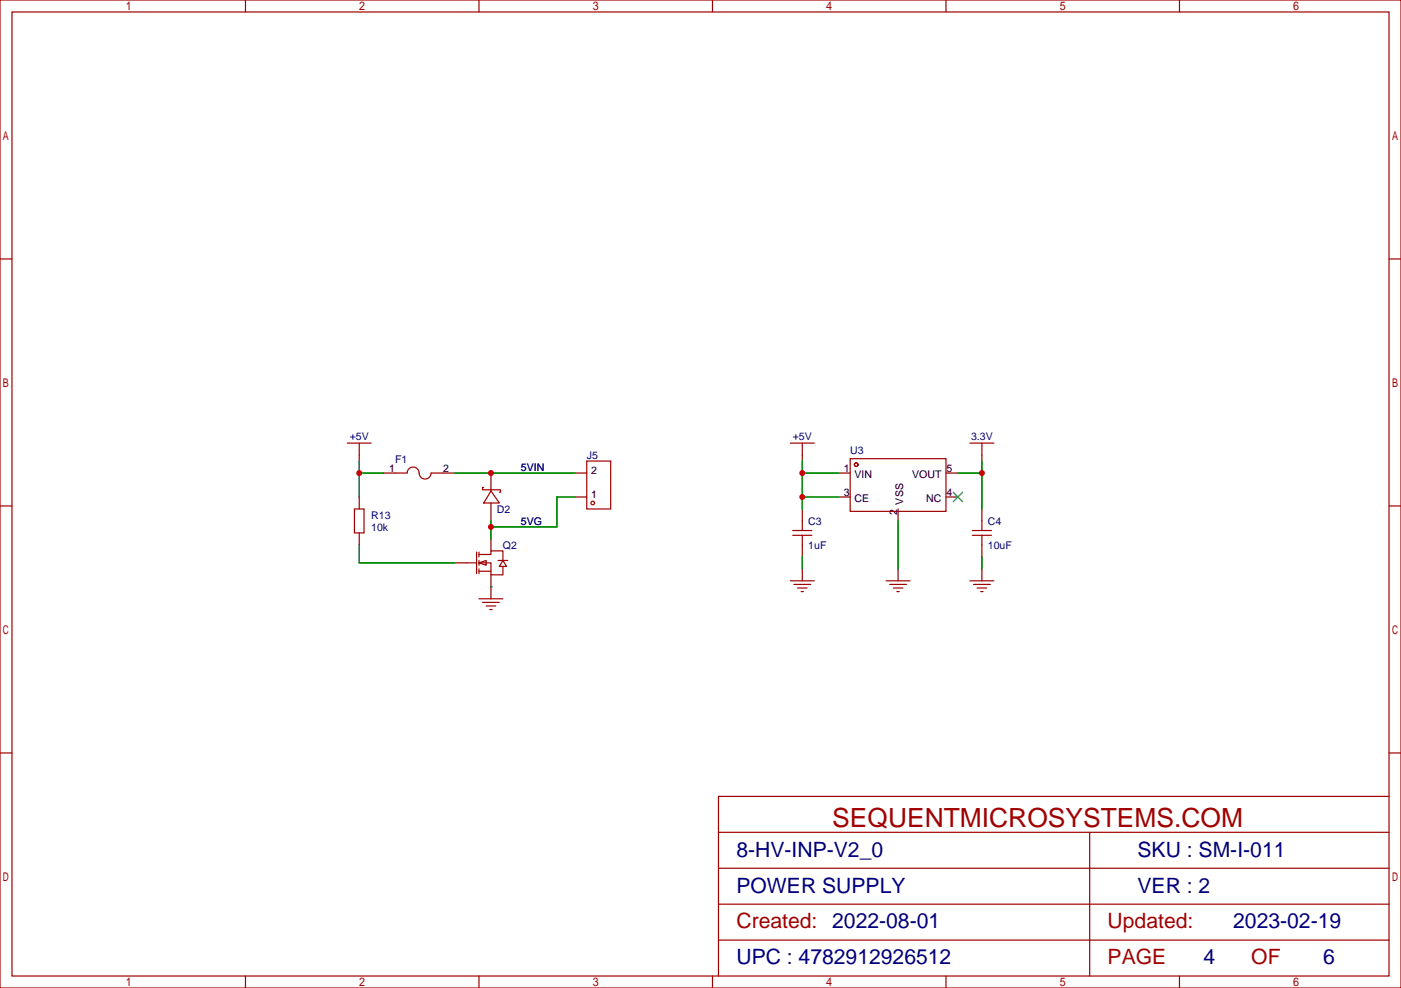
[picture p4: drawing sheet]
<svg xmlns="http://www.w3.org/2000/svg" width="413mm" height="291mm" viewBox="0 0 413 291" stroke-linecap="round" stroke-linejoin="round" font-family="sans-serif">
<g fill="none" stroke="#a10000" stroke-width=".35">
<path d="M142.5 143.6h-.3v.7h5.3v.7h-.4M144.6 144.6l2.5 3.6h-4.6zM137.6 165.8h2.8M140.4 162.6v6.4M141.1 165.8l2.1-.7v1.4zM141.1 163.3h3.5v-1h3.6v2.8M141.1 165.8h3.5v3.5h3.6v-2.4M141.1 168.3h3.5M141.1 162.6v1.4M141.1 165.1v1.4M141.1 167.6v1.4M141.1 176.4h7.1"/>
<path d="M142.2 177.4h4.9M143.2 178.5h2.8M144.3 179.6h.7M146.8 165.1h2.8M148.2 165.1l1 1.8h-2.1z"/>
</g>
<path d="M144.6 139.3v5.3M144.6 148.2v5.3M144.6 158.7v3.6M134.1 165.8h3.5M144.6 169.3v7.1" fill="none" stroke="#870000" stroke-width=".35"/>
<circle cx="144.6" cy="172.9" r=".18" fill="#008700"/>
<g fill="none" stroke="#a10000" stroke-width=".35">
<path d="M0 0h412.7v291h-412.7zM3.5 3.5h405.7v284h-405.7zM72.3 0v3.5M141.1 0v3.5M209.9 0v3.5M278.7 0v3.5M347.5 0v3.5M0 76.3h3.5M409.2 76.3h3.5M102.3 130.5h7.1M105.8 130.5v3.6M116.4 139.3h3.5a1.82 1.82 0 0 1 2.1-1.7 1.82 1.82 0 0 1 1.5 2.2 1.76 1.76 0 0 0 2 1.3 1.76 1.76 0 0 0 1.5-1.8h3.5"/>
<path d="M172.9 135.8h7v14.1h-7zM232.8 130.5h7.1M236.4 130.5v3.6M250.5 135.1h28.2v15.5h-28.2zM285.8 130.5h7M289.3 130.5v3.6M0 149h3.5M104.4 149.9h2.8v7.1h-2.8zM233.5 157.7h5.7M233.5 156.3h5.7M236.4 153.5v2.8M236.4 157.7v2.8"/>
<path d="M286.5 157.7h5.6M286.5 156.3h5.6M289.3 153.5v2.8M289.3 157.7v2.8M409.2 149h3.5M232.8 171.1h7.1M233.9 172.2h4.9M234.9 173.2h2.9M236 174.3h.7M261.1 171.1h7M262.1 172.2h5M263.2 173.2h2.8"/>
<path d="M264.2 174.3h.7M285.8 171.1h7M286.8 172.2h4.9M287.9 173.2h2.8M288.9 174.3h.7M0 221.8h3.5M409.2 234.6h-197.5v52.9M409.2 221.8h3.5M211.7 255.8h197.5M211.7 245.2h197.5M321 245.2v42.3M211.7 266.3h197.5"/>
<path d="M211.7 276.9h197.5M72.3 287.5v3.5M141.1 287.5v3.5M209.9 287.5v3.5M278.7 287.5v3.5M347.5 287.5v3.5"/>
<circle cx="252.2" cy="136.9" r=".53"/>
<circle cx="174.6" cy="148.2" r=".53"/>
</g>
<g fill="none" stroke="#870000" stroke-width=".35">
<path d="M105.8 134.1v1.7M112.9 139.3h3.5M130.5 139.3h3.6M169.3 139.3h3.6M236.4 134.1v1.7M246.9 139.3h3.6M278.7 139.3h3.5M289.3 134.1v1.7M105.8 146.4v3.5M105.8 157v3.5M169.3 146.4h3.6M236.4 149.9v3.6"/>
<path d="M246.9 146.4h3.6M264.6 149.9v3.6M278.7 146.4h3.5M289.3 149.9v3.6M236.4 160.5v3.5M236.4 167.6v3.5M264.6 167.6v3.5M289.3 160.5v3.5M289.3 167.6v3.5"/>
</g>
<g fill="none" stroke="#008700" stroke-width=".35">
<path d="M105.8 135.8v10.6M105.8 139.3h7.1M134.1 139.3h35.2M236.4 139.3h10.5M236.4 135.8v14.1M282.2 139.3h7.1M289.3 135.8v14.1M144.6 153.5v5.2M169.3 146.4h-5.3v8.8h-19.4M236.4 146.4h10.5M264.6 153.5v14.1M105.8 160.5v5.3h28.3"/>
<path d="M236.4 164v3.6M289.3 164v3.6"/>
</g>
<path d="M280.8 145l2.8 2.8M283.6 145l-2.8 2.8" fill="none" stroke="#3c3" stroke-width=".35"/>
<g fill="#c00">
<circle cx="105.8" cy="139.3" r=".88"/>
<circle cx="144.6" cy="155.2" r=".88"/>
<circle cx="144.6" cy="139.3" r=".88"/>
<circle cx="289.3" cy="139.3" r=".88"/>
<circle cx="236.4" cy="139.3" r=".88"/>
<circle cx="236.4" cy="146.4" r=".88"/>
</g>
<text font-size="7.8" fill="#a00000" x="245.2" y="243.6">SEQUENTMICROSYSTEMS.COM</text>
<g font-size="6.2" fill="#000080">
<text x="217" y="252.3">8-HV-INP-V2_0</text>
<text x="335.1" y="252.3">SKU : SM-I-011</text>
<text x="217" y="262.9">POWER SUPPLY</text>
<text x="335.1" y="262.9">VER : 2</text>
<text x="363.3" y="273.5">2023-02-19</text>
<text x="217" y="284.1">UPC : 4782912926512</text>
<text x="354.6" y="284.1">4</text>
<text x="389.9" y="284.1">6</text>
</g>
<g font-size="6.2" fill="#a00000">
<text x="217" y="273.5">Created: 2022-08-01</text>
<text x="326.3" y="273.5">Updated:</text>
<text x="326.3" y="284.1">PAGE</text>
<text x="368.7" y="284.1">OF</text>
</g>
<g font-size="3.1" fill="#000080">
<text x="103" y="129.7">+5V</text>
<text x="233.5" y="129.7">+5V</text>
<text x="286.1" y="129.7">3.3V</text>
<text x="116.4" y="136.3">F1</text>
<text x="172.9" y="135.2">J5</text>
<text x="250.5" y="133.8">U3</text>
<text x="109.4" y="152.8">R13</text>
<text x="146.4" y="151.1">D2</text>
<text x="238.1" y="154.6">C3</text>
<text x="291" y="154.6">C4</text>
<text x="109.4" y="156.3">10k</text>
<text x="148.2" y="161.7">Q2</text>
<text x="238.1" y="161.7">1uF</text>
<text x="291" y="161.7">10uF</text>
</g>
<g font-size="3.1">
<text x="114.7" y="139">1</text>
<text x="130.5" y="139">2</text>
<text x="174.2" y="139.7">2</text>
<text x="248.6" y="139">1</text>
<text x="251.8" y="140.8">VIN</text>
<text x="268.7" y="140.8">VOUT</text>
<text x="278.9" y="139">5</text>
<text x="174.2" y="146.8">1</text>
<text x="248.6" y="146.1">3</text>
<text x="251.8" y="147.9">CE</text>
<text x="266" y="148.6" transform="rotate(-90 266 148.6)">VSS</text>
<text x="272.9" y="147.9">NC</text>
<text x="278.9" y="146.1">4</text>
<text x="264.3" y="151.8" transform="rotate(-90 264.3 151.8)">2</text>
</g>
<g font-size="3.1" fill="#00f">
<text x="153.5" y="138.7">5VIN</text>
<text x="153.5" y="154.6">5VG</text>
</g>
</svg>
